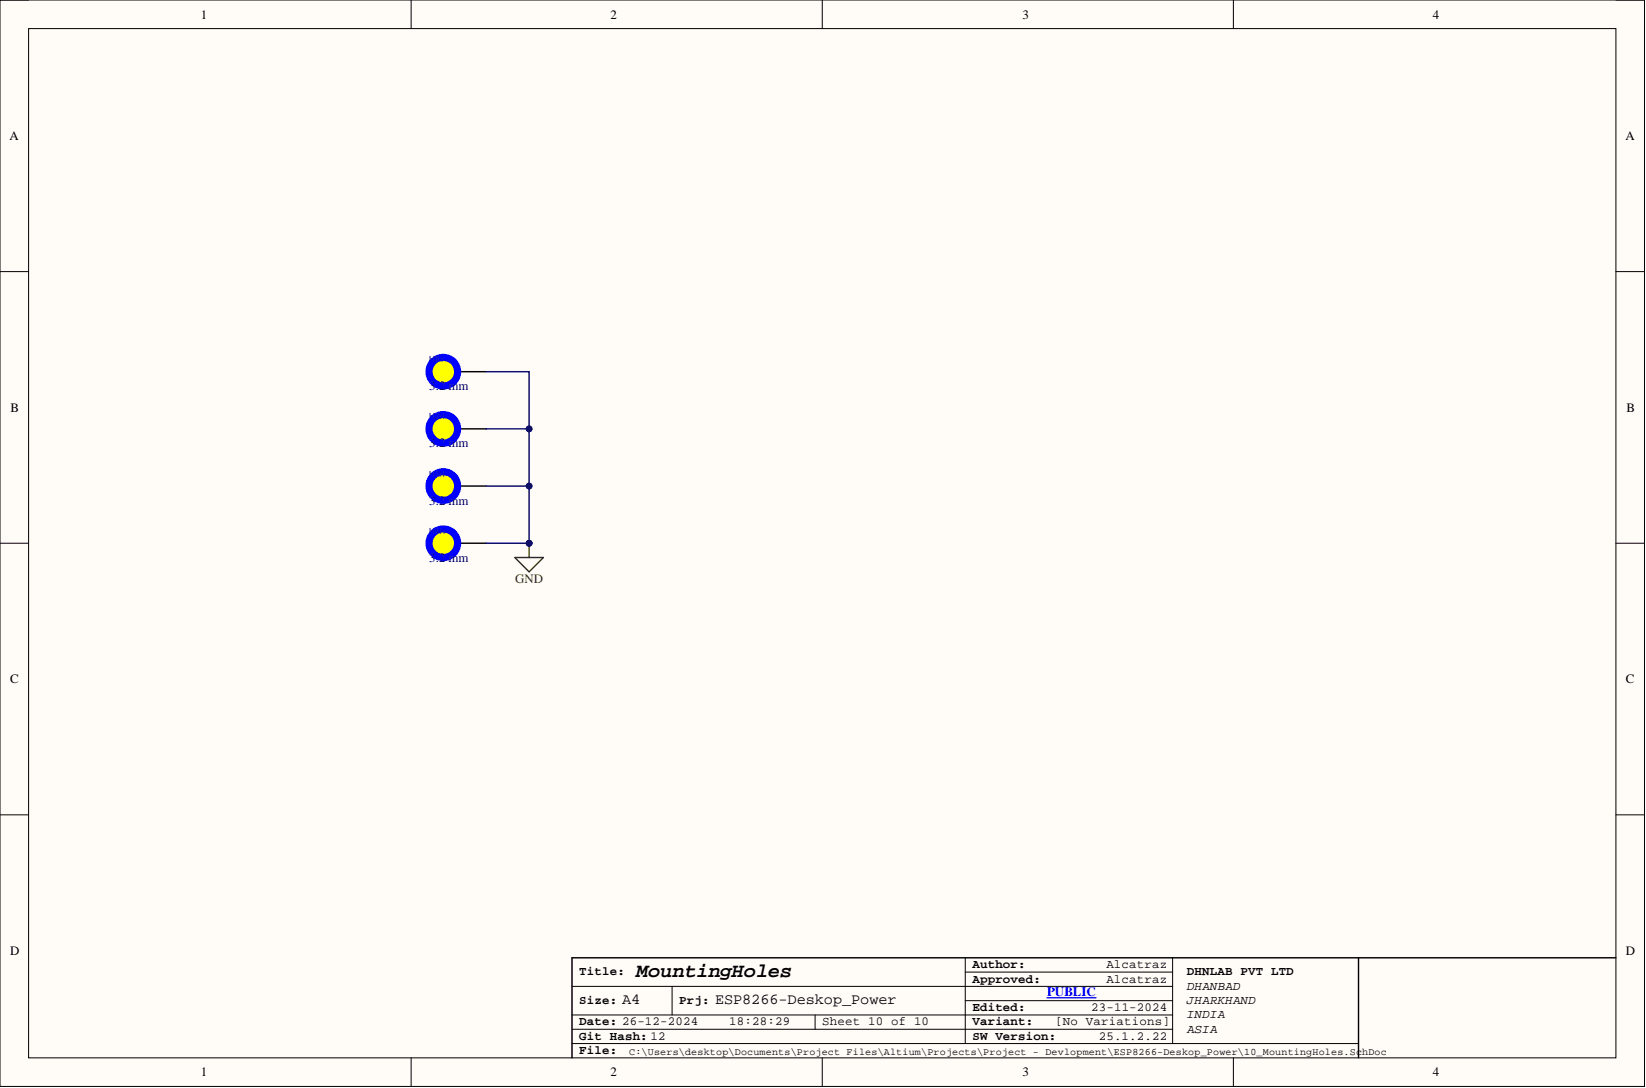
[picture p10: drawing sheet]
<svg xmlns="http://www.w3.org/2000/svg" width="292mm" height="193mm" viewBox="0 0 292 193" stroke-linecap="round" stroke-linejoin="round" font-family="sans-serif">
<path d="M0 0h291.8v192.7h-291.8z" fill-rule="evenodd" fill="#fffcf8"/>
<path d="M0 0h291.8v192.7h-291.8z" fill="none" stroke="#000" stroke-width=".18"/>
<path d="M5.1 5.1h281.7v182.5h-281.7z" fill-rule="evenodd" fill="#fffcf8"/>
<g fill="none" stroke="#000" stroke-width=".18">
<path d="M0 0h5.1M5.1 5.1h281.7v182.5h-281.7zM73 0v5.1M145.9 0v5.1M218.9 0v5.1M286.8 0h5v5.1M0 48.2h5.1M286.8 48.2h5M0 96.3h5.1M286.8 96.3h5M0 144.5h5.1M286.8 144.5h5"/>
<path d="M101.5 174.9h106.6M119.3 174.9v5.1M171.3 172.4h36.8M171.3 177.5h36.8M171.3 169.9v15.2M208.1 169.9v15.2M73 187.6v5.1M101.5 182.6h106.6M101.5 180h106.6M101.5 185.1h139.6M144.6 180v2.6M145.9 187.6v5.1"/>
<path d="M218.9 187.6v5.1M291.8 187.6v5.1"/>
</g>
<path d="M81.2 65.9h5.1M241.1 169.9v17.7M286.8 169.9h-185.3v17.7" fill="none" stroke="#000" stroke-width=".25"/>
<path d="M185.8 177h8.7" fill="none" stroke="#00f" stroke-width=".25"/>
<circle cx="78.7" cy="65.9" r="2.54" fill="#ff0"/>
<circle cx="78.7" cy="65.9" r="2.54" fill="none" stroke="#00f" stroke-width="1.3"/>
<path d="M81.2 76.1h5.1" fill="none" stroke="#000" stroke-width=".25"/>
<circle cx="78.7" cy="76.1" r="2.54" fill="#ff0"/>
<circle cx="78.7" cy="76.1" r="2.54" fill="none" stroke="#00f" stroke-width="1.3"/>
<path d="M81.2 86.2h5.1" fill="none" stroke="#000" stroke-width=".25"/>
<circle cx="78.7" cy="86.2" r="2.54" fill="#ff0"/>
<circle cx="78.7" cy="86.2" r="2.54" fill="none" stroke="#00f" stroke-width="1.3"/>
<path d="M81.2 96.3h5.1" fill="none" stroke="#000" stroke-width=".25"/>
<circle cx="78.7" cy="96.3" r="2.54" fill="#ff0"/>
<circle cx="78.7" cy="96.3" r="2.54" fill="none" stroke="#00f" stroke-width="1.3"/>
<path d="M91.4 98.9h5l-2.5 2.5zM93.9 96.3v2.6" fill="none" stroke="#800000" stroke-width=".25"/>
<circle cx="93.9" cy="96.3" r=".51" fill="#000080"/>
<circle cx="93.9" cy="96.3" r=".51" fill="none" stroke="#000080" stroke-width=".18"/>
<path d="M86.3 86.2h7.6" fill="none" stroke="#000080" stroke-width=".25"/>
<circle cx="93.9" cy="86.2" r=".51" fill="#000080"/>
<circle cx="93.9" cy="86.2" r=".51" fill="none" stroke="#000080" stroke-width=".18"/>
<path d="M86.3 76.1h7.6" fill="none" stroke="#000080" stroke-width=".25"/>
<circle cx="93.9" cy="76.1" r=".51" fill="#000080"/>
<circle cx="93.9" cy="76.1" r=".51" fill="none" stroke="#000080" stroke-width=".18"/>
<path d="M86.3 65.9h7.6v30.4" fill="none" stroke="#000080" stroke-width=".25"/>
<circle cx="93.9" cy="76.1" r=".51" fill="#000080"/>
<circle cx="93.9" cy="76.1" r=".51" fill="none" stroke="#000080" stroke-width=".18"/>
<circle cx="93.9" cy="86.2" r=".51" fill="#000080"/>
<circle cx="93.9" cy="86.2" r=".51" fill="none" stroke="#000080" stroke-width=".18"/>
<circle cx="93.9" cy="96.3" r=".51" fill="#000080"/>
<circle cx="93.9" cy="96.3" r=".51" fill="none" stroke="#000080" stroke-width=".18"/>
<path d="M86.3 96.3h7.6" fill="none" stroke="#000080" stroke-width=".25"/>
<circle cx="93.9" cy="96.3" r=".51" fill="#000080"/>
<circle cx="93.9" cy="96.3" r=".51" fill="none" stroke="#000080" stroke-width=".18"/>
<text font-size="3.5" x="112.9" y="173.3">MountingHoles</text>
<g font-size="2.7">
<text x="110.4" y="178.2">A4</text>
<text x="126.9" y="178.2">ESP8266-Deskop_Power</text>
</g>
<g font-size="2.3">
<text x="35.6" y="3.3">1</text>
<text x="108.4" y="3.3">2</text>
<text x="181.4" y="3.3">3</text>
<text x="254.3" y="3.3">4</text>
<text x="1.7" y="24.8">A</text>
<text x="288.5" y="24.8">A</text>
<text x="1.9" y="73">B</text>
<text x="288.6" y="73">B</text>
<text x="1.8" y="121.2">C</text>
<text x="288.5" y="121.2">C</text>
<text x="1.8" y="169.4">D</text>
<text x="288.5" y="169.4">D</text>
<text x="35.6" y="190.9">1</text>
<text x="108.4" y="190.9">2</text>
<text x="181.4" y="190.9">3</text>
<text x="254.3" y="190.9">4</text>
</g>
<g font-size="2.3" fill="#000080">
<text x="76.1" y="69.2">3.2 mm</text>
<text x="76.1" y="79.4">3.2 mm</text>
<text x="76.1" y="89.5">3.2 mm</text>
<text x="76.1" y="99.6">3.2 mm</text>
</g>
<text font-size="2.3" fill="#800000" x="91.4" y="103.4">GND</text>
<text font-size="2.3" fill="#00f" x="185.8" y="176.7">PUBLIC</text>
<g font-size="2.2">
<text x="102.8" y="173">Title:</text>
<text x="172.6" y="171.7">Author:</text>
<text x="196.3" y="171.7">Alcatraz</text>
<text x="210.6" y="173">DHNLAB PVT LTD</text>
<text x="102.8" y="178.1">Size:</text>
<text x="120.5" y="178.1">Prj:</text>
<text x="172.6" y="174.3">Approved:</text>
<text x="172.6" y="179.3">Edited:</text>
<text x="193.6" y="179.3">23-11-2024</text>
<text x="196.3" y="174.3">Alcatraz</text>
<text x="210.6" y="175.5">DHANBAD</text>
<text x="210.6" y="178.1">JHARKHAND</text>
<text x="102.8" y="181.9">Date: 26-12-2024</text>
<text x="102.8" y="184.4">Git Hash: 12</text>
<text x="129.4" y="181.9">18:28:29</text>
<text x="145.9" y="181.9">Sheet 10 of 10</text>
<text x="172.6" y="184.4">SW Version:</text>
<text x="172.6" y="181.9">Variant:</text>
<text x="187.3" y="181.9">[No Variations]</text>
<text x="195" y="184.4">25.1.2.22</text>
<text x="210.6" y="180.6">INDIA</text>
<text x="210.6" y="183.1">ASIA</text>
<text x="102.8" y="186.9">File:</text>
</g>
<text font-size="1.8" x="111.7" y="187.1">C:\Users\desktop\Documents\Project Files\Altium\Projects\Project - Devlopment\ESP8266-Deskop_Power\10_MountingHoles.SchDoc</text>
<g font-size="1.5" fill="#000080">
<text x="76.1" y="64.2">H1H</text>
<text x="76.1" y="74.4">H2H</text>
<text x="76.1" y="84.5">H3H</text>
<text x="76.1" y="94.7">H4H</text>
</g>
</svg>
